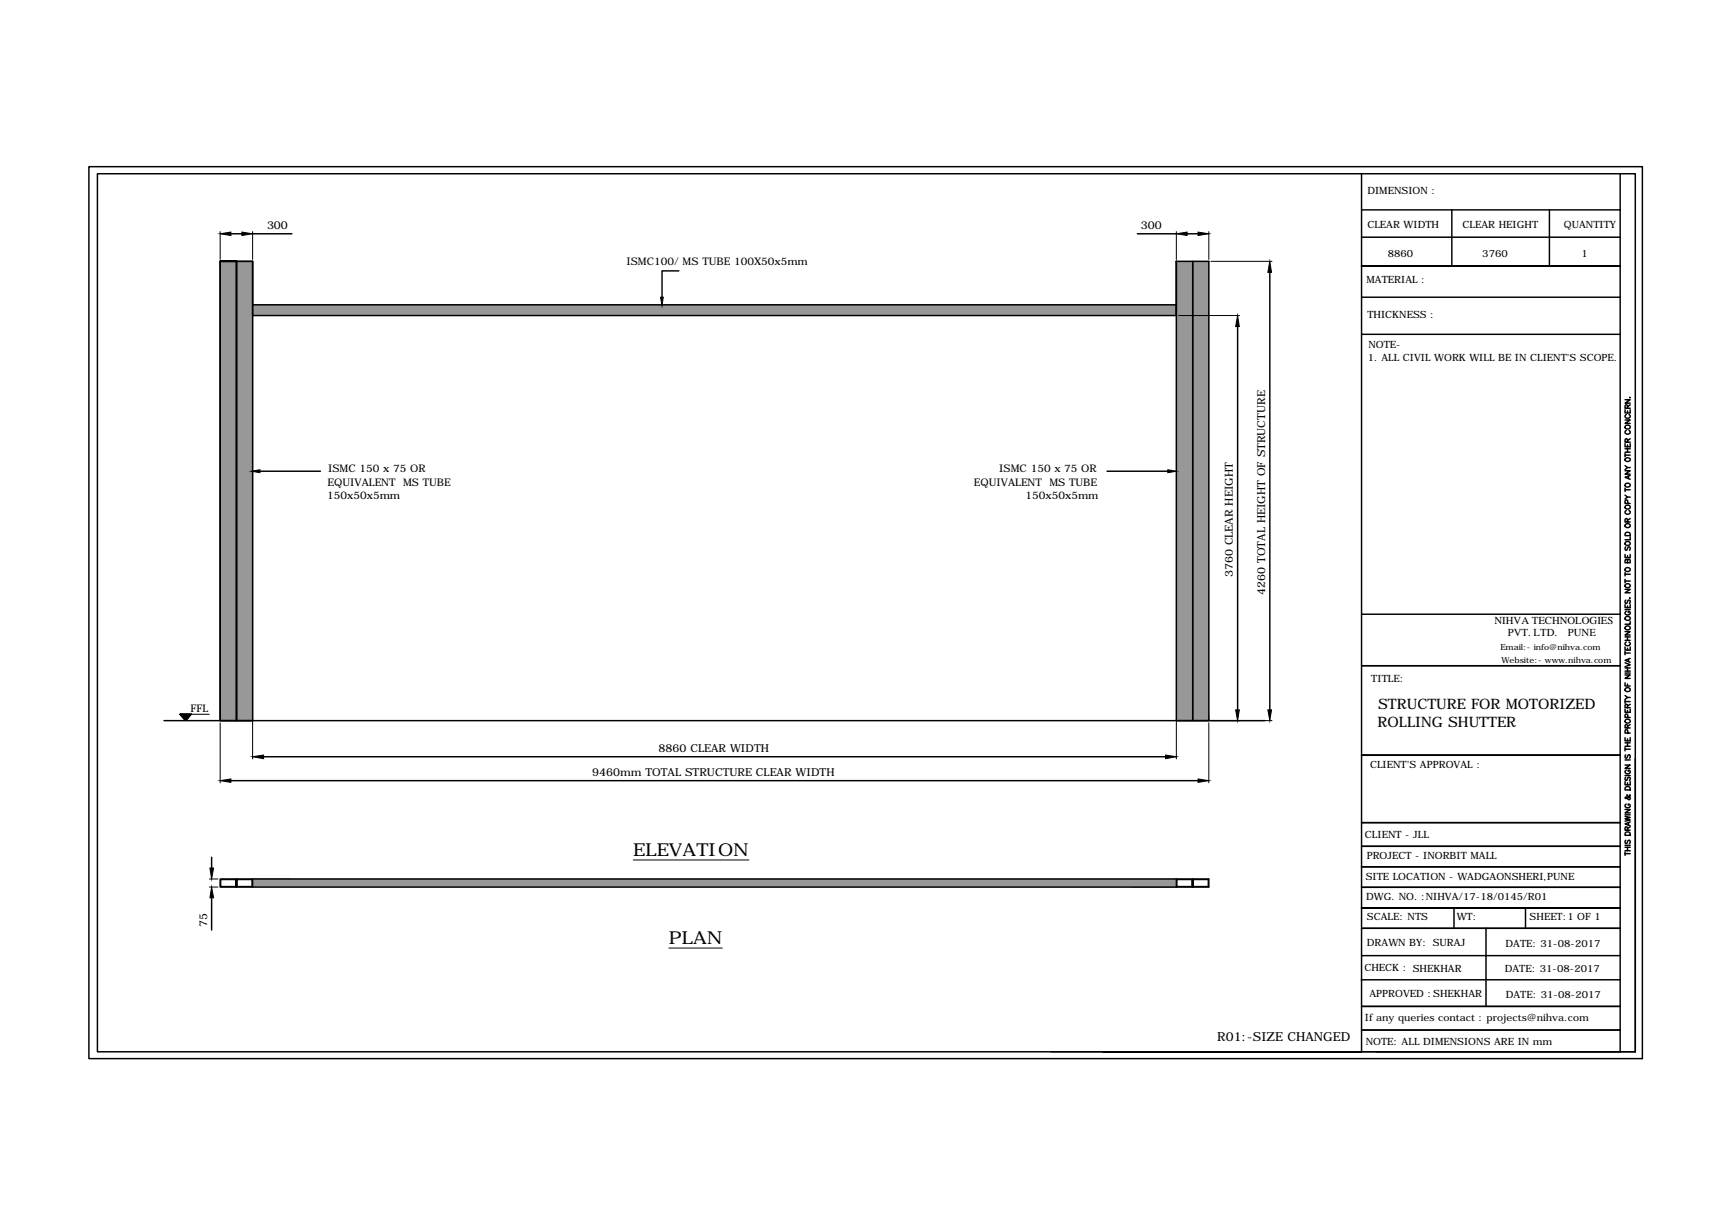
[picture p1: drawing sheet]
<svg xmlns="http://www.w3.org/2000/svg" width="297mm" height="210mm" viewBox="0 0 297 210" stroke-linecap="round" stroke-linejoin="round" font-family="sans-serif">
<!-- layer: 0 -->
<g fill="#989898" stroke="#989898" stroke-width=".17">
<path d="M41 45.3v79.7h2.8zM41 45.3h2.8v79.7z"/>
<path d="M38.2 45.3v79.7h2.8zM38.2 45.3h2.8v79.7z"/>
<path d="M43.8 52.9v1.8h160.3zM43.8 52.9h160.3v1.8z"/>
<path d="M204.1 45.3v9.4h2.8zM204.1 45.3h2.8v9.4z"/>
<path d="M206.9 45.3v79.7h2.8zM206.9 45.3h2.8v79.7z"/>
<path d="M204.1 54.7v70.3h2.8zM204.1 54.7h2.8v70.3z"/>
<path d="M43.8 152.5v1.4h160.3zM43.8 152.5h160.3v1.4z"/>
</g>
<g fill="none" stroke="#000" stroke-width=".25">
<path d="M15.4 28.9h269.6v154.7h-269.6zM16.9 30.1h266.8v152.4h-266.8zM236.2 30.1v152.4M236.2 36.4h44.9M251.9 36.4v9.7M268.8 36.4v9.7M281.1 30.1v152.4h-98.8M38.2 45.3h2.8v79.7h-2.8zM38.2 45.3h2.8v79.7h-2.8v-79.7h2.8zM40.1 40.6h1.9M41 45.3h2.8v9.4h160.3v-1.8h-160.3M41 45.3h2.8v79.7h-2.8z"/>
<path d="M43.8 40.6h6.8M117.8 47h-2.9v4.6M197.3 40.6h6.8M204.1 45.3h2.8v79.7h-2.8v-79.7v9.4M206 40.6h1.9M206.9 45.3h2.8v79.7h-2.8zM214.7 56.6v66.5M220.3 47.2v75.9M236.2 46.1h44.9M236.2 41.1h44.9M236.2 51.6h44.9M236.2 58h44.9"/>
<path d="M282 77v.5h.8v-.5M282 72.9h.8l-.8 .5h.8M282 71.1v.5h.8v-.5M282 69.3h.8l-.8 .6h.8M282 78.7v.5M282 79h.8M282 78.4h.8M282 77.9h.8M282 79.5a.45 .45 0 0 1 .5-.1 .45 .45 0 0 1 .3 .5 .44 .44 0 0 1-.5 .2 .44 .44 0 0 1-.3-.6zM282 73.9a.42 .42 0 0 1 .6-.2 .42 .42 0 0 1 .1 .6 .43 .43 0 0 1-.5 .1 .43 .43 0 0 1-.2-.5zM282.2 74.7a.33 .33 0 0 0-.2 .3 .33 .33 0 0 0 .3 .3h.2a.33 .33 0 0 0 .3-.3 .33 .33 0 0 0-.2-.3M282.2 71.9a.33 .33 0 0 0-.2 .4 .33 .33 0 0 0 .3 .3h.2a.33 .33 0 0 0 .3-.3 .33 .33 0 0 0-.2-.4"/>
<path d="M282.4 76.7l-.1-.5h-.3v.5h.8M282.4 70.8l-.1-.5h-.3v.5h.8M282.4 71.3v.3M282.4 77.2v.3M282.4 77.9v.5M282.8 69h.1M282.8 76.1l-.4 .3M282.8 70.2l-.4 .3M45.1 81.7h10.5M192.1 81.7h10.5M282 96.2v.5h.8v-.5M282 81.7h.8l-.8 .6h.8"/>
<path d="M282 84.7v.6M282 99.3v.6M282 99.6h.8M282 85.9l.4 .3M282 85h.8M282 80.8l.4 .3M282 94.1a.42 .42 0 0 1 .6-.2 .42 .42 0 0 1 .1 .6 .43 .43 0 0 1-.5 .1 .43 .43 0 0 1-.2-.5zM282 92.5a.5 .5 0 0 1 .8 .1v.3h-.8zM282 87.8a.42 .42 0 0 1 .6-.2 .42 .42 0 0 1 .1 .6 .43 .43 0 0 1-.5 .1 .43 .43 0 0 1-.2-.5zM282 84a.42 .42 0 0 1 .6-.2 .42 .42 0 0 1 .1 .6 .43 .43 0 0 1-.5 .1 .43 .43 0 0 1-.2-.5zM282.1 98.6a.43 .43 0 0 1 .5-.1 .43 .43 0 0 1 .2 .5 .42 .42 0 0 1-.6 .1 .42 .42 0 0 1-.1-.5zM282.1 94.9l-.1 .2 .1 .4 .2-.1 .3-.5 .2 .2-.1 .4"/>
<path d="M282.1 90.9a.43 .43 0 0 1 .5 0 .43 .43 0 0 1 .2 .5 .42 .42 0 0 1-.6 .1 .42 .42 0 0 1-.1-.6zM282.2 88.6a.33 .33 0 0 0-.2 .3 .33 .33 0 0 0 .3 .3h.2a.33 .33 0 0 0 .3-.3 .33 .33 0 0 0-.2-.3M282.4 97.2l.1-.2 .3 .1v.1v.4h-.8v-.5h.3l.1 .5M282.4 90.6l-.1-.6h-.3v.6h.8M282.4 96.4v.3M282.4 87.3v-.5h-.4v.5h.8M282.5 82.6v.4M282.8 93.1v.5h-.8M282.8 86.2h-.4l-.4 .4M282.8 82.5l-.8 .3 .8 .3M282.8 81.1h-.4l-.4 .3M282.8 90l-.4 .3"/>
<path d="M236.2 115.5h44.9M236.2 106.6h44.9M282 118.4v.6h.8M282 117.1h.8l-.8 .6h.8M282 115l.8 .3-.8 .4M282 112.2v.6h.8v-.6M282 109.6h.8l-.8 .6h.8M282 104.9v.5h.8v-.5M282 102.2h.8l-.8 .6h.8M282 100.5v.6M282 113v.6M282 116.8h.8"/>
<path d="M282 116.4h.8M282 115.9h.8M282 113.3h.8M282 111.1h.8M282 110.5h.8M282 105.7h.8M282 100.8h.8M282 119.5a.42 .42 0 0 1 .6-.2 .42 .42 0 0 1 .1 .6 .43 .43 0 0 1-.5 0 .43 .43 0 0 1-.2-.4zM282 108.8a.42 .42 0 0 1 .6-.2 .42 .42 0 0 1 .1 .6 .43 .43 0 0 1-.5 0 .43 .43 0 0 1-.2-.4zM282 107.1a.42 .42 0 0 1 .6-.2 .42 .42 0 0 1 .1 .6 .43 .43 0 0 1-.5 .1 .43 .43 0 0 1-.2-.5zM282 101.4a.42 .42 0 0 1 .6-.1 .42 .42 0 0 1 .1 .6 .43 .43 0 0 1-.5 0 .43 .43 0 0 1-.2-.5zM282.1 104.1l-.1 .2 .1 .4 .2-.1 .3-.5 .2 .2-.1 .4"/>
<path d="M282.2 111.4a.33 .33 0 0 0-.2 .4 .33 .33 0 0 0 .3 .2h.2a.33 .33 0 0 0 .3-.2 .33 .33 0 0 0-.2-.4M282.2 106a.33 .33 0 0 0-.2 .4 .33 .33 0 0 0 .3 .3h.2a.32 .32 0 0 0 .3-.3 .32 .32 0 0 0-.3-.4v.3M282.4 105.1v.3M282.4 110.5v.6M282.4 112.4v.4M282.4 115.9v.5M282.4 118.7v.3M282.5 114.3v.5M282.8 103.8h.1M282.8 114.2l-.8 .4 .8 .3M282.8 107.8v.5h-.8M28.5 125h191"/>
<path d="M40.1 135.4h167.8M45.7 131.3h156.5M281.1 131h-44.9h44.9M282 135.6v.5h.8v-.5M282 132.7h.8l-.8 .6h.8M282 128v.5h.8v-.5M282 123v.6h.8v-.6M282 121.4v.6M282 129.7v.6M282 134.5h.8M282 131.8h.8M282 130h.8"/>
<path d="M282 129.5h.8M282 128.9h.8M282 121.7h.8M282 120.7l.4 .3M282 136.6a.5 .5 0 0 1 .8 .1v.3h-.8zM282 124.9a.42 .42 0 0 1 .6-.1 .42 .42 0 0 1 .1 .5 .43 .43 0 0 1-.5 .1 .43 .43 0 0 1-.2-.5zM282.1 134.8l-.1 .2 .1 .4 .2-.1 .2-.4h.3v.3l-.1 .2M282.1 130.9l-.1 .2 .1 .4 .2-.1 .3-.5 .2 .2-.1 .4M282.2 139.5a.33 .33 0 0 0-.2 .4 .33 .33 0 0 0 .3 .2h.2a.32 .32 0 0 0 .3-.3 .32 .32 0 0 0-.3-.3v.2M282.2 133.6a.33 .33 0 0 0-.2 .4 .33 .33 0 0 0 .3 .2h.2a.32 .32 0 0 0 .3-.3 .32 .32 0 0 0-.3-.3v.2M282.3 137.9v.1a.53 .53 0 0 1 .5 .7h-.3l-.3-.4-.2 .1 .1 .1h.2l.5-.4v-.2M282.4 126.3l-.1-.5-.3-.1v.6h.8"/>
<path d="M282.4 122.8l-.1-.5-.3-.1v.6h.8M282.4 123.2v.4M282.4 128.2v.3M282.4 128.9v.6M282.4 135.8v.3M282.4 127.2v-.5l-.4-.1v.6h.8M282.4 124.5v-.5l-.4-.1v.6h.8M282.8 121h-.4l-.4 .3M282.8 125.7l-.4 .3M282.8 122.2l-.4 .3M283.7 131.6v50.9h-44.8M36.7 148.7v1.9"/>
<path d="M36.7 155.7v5.6M38.3 152.6h2.6v1.2h-2.6zM41.1 152.6h2.6v1.2h-2.6zM43.8 152.5h160.3M204.1 152.5h2.8v1.4v-1.4h2.8v1.4h-168.7v-1.4h-2.8v1.4h2.8v-1.4h2.8v1.4M204.1 152.5v1.4M204.2 152.6h2.6v1.2h-2.6zM207 152.6h2.6v1.2h-2.6zM236.2 142.7h44.9M236.2 146.8h44.9M236.2 150.4h44.9M236.2 153.9h44.9"/>
<path d="M252.3 157.5v3.5M264.7 157.5v3.5M281.1 157.5h-44.9h44.9M282 141.6l.8 .2-.8 .2 .8 .2-.8 .3M282 140.4h.8l-.8 .6h.8M282 148.1h.8M282 147.8v.6M282 147.6h.8M282 147h.8M282 146.6h.8M282 141.4h.8M282 144.5a.5 .5 0 0 1 .8 .1v.3h-.8z"/>
<path d="M282.1 145.8l-.1 .2 .1 .3h.2l.3-.5 .2 .2-.1 .3M282.4 144l-.1-.5h-.3v.5h.8M282.4 147v.6M282.5 142.7v.4M282.8 142.6l-.8 .3 .8 .4M282.8 143.4l-.4 .3M236.2 170h44.9M236.2 161h44.9M236.2 174.6h44.9M236.2 165.8h44.9M236.2 178.7h44.9M257.8 161v13.6"/>
<path d="M236.2 182.5h-44.8h44.8"/>
</g>
<path d="M41 45.3v79.7M43.8 45.3v79.7" fill="none" stroke="#989898" stroke-width=".25"/>
<g fill="none" stroke="#000" stroke-width=".17">
<path d="M38.2 40.2v4.8M43.8 40.2v4.8M204.1 40.2v4.8M204.5 54.7h10.6M209.7 40.2v4.8M210.1 45.3h10.6M31.2 123.9l.1 .1M31.2 123.9h5.1M31.2 123.9l1 1.1 1-1.1M31.3 123.9v.1M31.4 123.9l-.1 .2zM31.4 124.1l.1-.2-.1 .2"/>
<path d="M31.4 123.9v.2M31.5 123.9l-.1 .3M31.5 123.9l-.1 .3zM31.5 123.9v.3zM31.6 124.3l.1-.4-.1 .4M31.6 123.9l-.1 .3M31.7 124.5l.1-.6-.1 .6M31.7 123.9l-.1 .4M31.8 123.9l-.1 .6 .1-.6-.2 .5M31.8 123.9v.6M31.9 123.9l-.1 .7M32 123.9l-.2 .8"/>
<path d="M32 124.8l.3-.9-.2 .9M32.1 123.9l-.2 .8M32.1 124.9l.3-1-.3 1M32.2 123.9l-.3 .8M32.2 123.9l-.2 .9M32.2 125l.3-1.1-.3 1.1M32.3 125l.2-1.1-.2 1.1M32.3 123.9l-.2 1M32.4 124.8l.2-.9-.2 1M32.4 123.9l-.3 1.1M32.4 124.8l.3-.9-.3 .9M32.5 123.9l-.3 1.1"/>
<path d="M32.5 124.7l.2-.8-.3 .8M32.6 123.9l-.3 1M32.6 124.6l.2-.7-.3 .7M32.6 123.9l-.2 .9M32.7 124.5l.1-.6-.1 .6M32.7 123.9l-.2 .8M32.7 124.4l.2-.5-.2 .6M32.8 123.9l-.2 .6M32.8 124.3l.1-.4-.1 .5M32.9 124.3v-.4v.4M32.9 124.2v-.3v.3M32.9 123.9l-.2 .5"/>
<path d="M32.9 123.9l-.1 .4M32.9 124.2l.1-.3-.1 .3M33 124.1v-.2l-.1 .3M33 123.9l-.1 .3M33 124l.1-.1-.1 .2M33.1 123.9v.1M33.2 124h-.1M33.2 123.9h.1M38.2 125.4v10.4M43.8 125v6.7M204.1 125v6.7M204.5 125h16.2"/>
<path d="M209.7 125.4v10.4M36.3 152.5h1.5M36.3 153.9h1.5M109.9 149.2h20M116 164.5h9.3"/>
</g>
<g fill="#000" stroke="#000" stroke-width=".17">
<path d="M38.2 40.6l1.9-.3v.6zM42 40.3l1.8 .3-1.8 .3zM114.6 51.6h.5l-.2 1.4zM204.1 40.6l1.9-.3v.6zM207.9 40.3l1.8 .3-1.8 .3zM214.7 54.7l.3 1.9h-.6zM220.3 45.3l.3 1.9h-.6zM43.6 81.7l1.5-.2v.5zM202.6 81.5l1.5 .2-1.5 .3zM38.2 135.4l1.9-.3v.6zM43.8 131.3l1.9-.3v.6zM202.2 131l1.9 .3-1.9 .3z"/>
<path d="M207.9 135.1l1.8 .3-1.8 .3zM214.4 123.1h.6l-.3 1.9zM220 123.1h.6l-.3 1.9zM36.4 150.6h.7l-.4 1.9zM36.7 153.9l.4 1.8h-.7z"/>
</g>
<g font-size="3.1">
<text x="109.9" y="148.5">ELEVATION</text>
<text x="116" y="163.8">PLAN</text>
</g>
<g font-size="2.5">
<text x="239.1" y="123.1">STRUCTURE FOR MOTORIZED</text>
<text x="239" y="126.2">ROLLING SHUTTER</text>
</g>
<text font-size="2.2" x="211.2" y="180.6">R01:-SIZE CHANGED</text>
<g font-size="1.9">
<text x="46.3" y="39.8">300</text>
<text x="197.9" y="39.8">300</text>
<text x="213.9" y="100.1" transform="rotate(-90 213.9 100.1)">3760 CLEAR HEIGHT</text>
<text x="219.5" y="103.2" transform="rotate(-90 219.5 103.2)">4260 TOTAL HEIGHT OF STRUCTURE</text>
<text x="259.3" y="108.3">NIHVA TECHNOLOGIES</text>
<text x="261.6" y="110.4">PVT. LTD.</text>
<text x="272" y="110.4">PUNE</text>
<text x="114.3" y="130.5">8860 CLEAR WIDTH</text>
<text x="102.8" y="134.6">9460mm TOTAL STRUCTURE CLEAR WIDTH</text>
<text x="36" y="160.7" transform="rotate(-90 36 160.7)">75</text>
</g>
<g font-size="1.8">
<text x="108.7" y="46">ISMC100/ MS TUBE 100X50x5mm</text>
<text x="56.9" y="82">ISMC 150 x 75 OR</text>
<text x="173.4" y="82">ISMC 150 x 75 OR</text>
<text x="56.8" y="86.5">150x50x5mm</text>
<text x="56.8" y="84.2">EQUIVALENT MS TUBE</text>
<text x="169" y="84.2">EQUIVALENT MS TUBE</text>
<text x="177.9" y="86.5">150x50x5mm</text>
<text x="33" y="123.5">FFL</text>
</g>
<g font-size="1.7">
<text x="237.3" y="33.7">DIMENSION :</text>
<text x="237.3" y="39.5">CLEAR WIDTH</text>
<text x="253.8" y="39.5">CLEAR HEIGHT</text>
<text x="271.3" y="39.5">QUANTITY</text>
<text x="240.8" y="44.6">8860</text>
<text x="257.2" y="44.6">3760</text>
<text x="274.4" y="44.6">1</text>
<text x="237.1" y="49.1">MATERIAL :</text>
<text x="237.3" y="55.2">THICKNESS :</text>
<text x="237.3" y="62.6">1. ALL CIVIL WORK WILL BE IN CLIENT'S SCOPE.</text>
<text x="237.4" y="60.5">NOTE-</text>
<text x="237.9" y="118.4">TITLE:</text>
<text x="237.7" y="133.3">CLIENT'S APPROVAL :</text>
<text x="236.8" y="145.3">CLIENT - JLL</text>
<text x="237.1" y="149.1">PROJECT - INORBIT MALL</text>
<text x="237" y="152.6">SITE LOCATION - WADGAONSHERI,PUNE</text>
<text x="237" y="156.1">DWG. NO. :NIHVA/17-18/0145/R01</text>
<text x="237.2" y="159.6">SCALE: NTS</text>
<text x="252.7" y="159.5">WT:</text>
<text x="265.4" y="159.6">SHEET:1 OF 1</text>
<text x="237.2" y="164.1">DRAWN BY: SURAJ</text>
<text x="261.2" y="164.2">DATE: 31-08-2017</text>
<text x="236.7" y="168.5">CHECK : SHEKHAR</text>
<text x="237.6" y="172.9">APPROVED :SHEKHAR</text>
<text x="261.1" y="168.6">DATE: 31-08-2017</text>
<text x="261.3" y="173.1">DATE: 31-08-2017</text>
<text x="236.8" y="177.1">If any queries contact : projects@nihva.com</text>
<text x="237" y="181.2">NOTE: ALL DIMENSIONS ARE IN mm</text>
</g>
<g font-size="1.4">
<text x="260.3" y="112.8">Email:- info@nihva.com</text>
<text x="260.5" y="115">Website:- www.nihva.com</text>
</g>
</svg>
